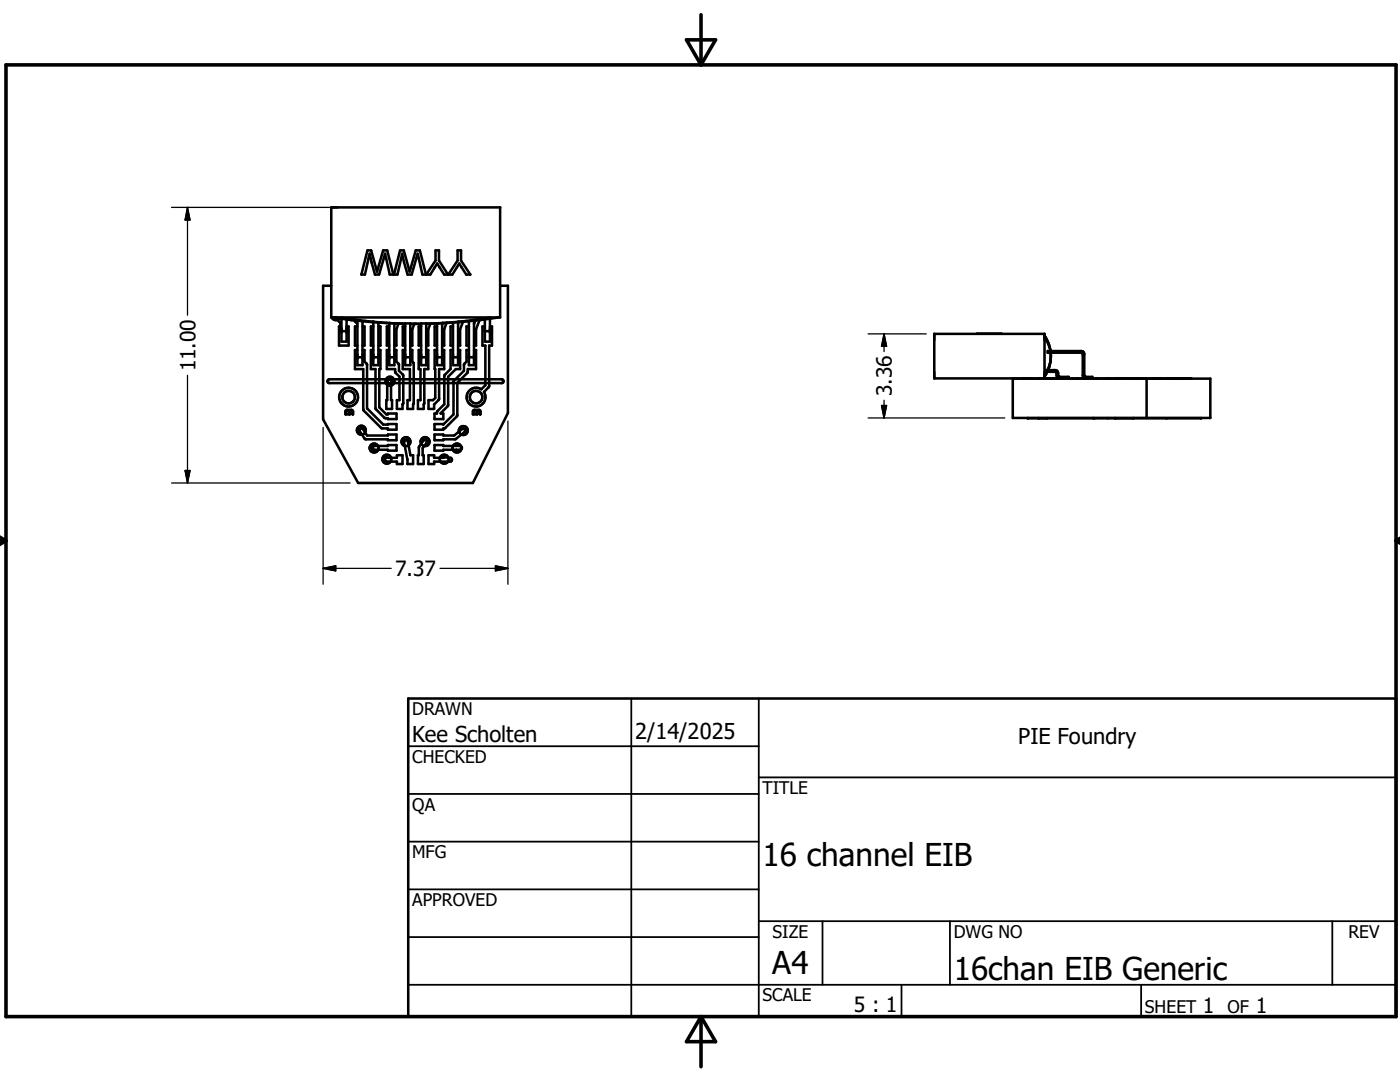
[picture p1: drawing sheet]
<svg xmlns="http://www.w3.org/2000/svg" width="279mm" height="216mm" viewBox="0 0 279 216" stroke-linecap="round" stroke-linejoin="round" font-family="sans-serif">
<g fill="#000">
<circle cx="69.5" cy="63.6" r=".25"/>
<circle cx="70.4" cy="63.7" r=".25"/>
<circle cx="70.7" cy="63.7" r=".25"/>
<circle cx="71.7" cy="63.9" r=".25"/>
<circle cx="74.5" cy="64.2" r=".25"/>
<circle cx="75.5" cy="64.3" r=".25"/>
<circle cx="77.7" cy="64.5" r=".25"/>
<circle cx="78.7" cy="64.5" r=".25"/>
<circle cx="78.8" cy="64.5" r=".25"/>
<circle cx="79.5" cy="64.6" r=".25"/>
<circle cx="85.9" cy="64.6" r=".25"/>
<circle cx="87.2" cy="64.5" r=".25"/>
<circle cx="88.2" cy="64.5" r=".25"/>
<circle cx="88.3" cy="64.5" r=".25"/>
<circle cx="89.2" cy="64.4" r=".25"/>
<circle cx="90.4" cy="64.3" r=".25"/>
<circle cx="91.4" cy="64.2" r=".25"/>
<circle cx="92.4" cy="64.1" r=".25"/>
<circle cx="94.9" cy="63.8" r=".25"/>
<circle cx="95.2" cy="63.8" r=".25"/>
<circle cx="95.8" cy="63.7" r=".25"/>
<circle cx="96.3" cy="63.6" r=".25"/>
</g>
<g fill="none" stroke="#000" stroke-width=".51">
<path d="M66.1 57h-1.6v26.7l7 12.7h22.9l7-14v-25.4h-1.6M66.1 41.4h33.7v21.9h-33.7zM73.3 50h.8l1.1 4.2 1.3-4.2h.8l1.2 4.8h-.7l-1-4.2-1.2 4.2h-.8l-1-4.2-1 4.2h-.7zM79.8 50h.8l1.2 4.2 1.2-4.2h.8l1.2 4.8h-.7l-.9-4.2-1.2 4.2h-.9l-1-4.2-1 4.2h-.7zM86.9 50h.7v2l1.8 2.8h-.8l-1.4-2.2-1.3 2.2h-.8l1.8-2.8zM91.3 50h.7v2l1.9 2.8h-.9l-1.4-2.2-1.3 2.2h-.8l1.8-2.8zM65.5 75.8l.3-.1h34.3a.38 .38 0 0 1 .4 .4 .38 .38 0 0 1-.4 .3h-34.3l-.4-.2zM66.2 63.3a.9 .9 0 0 0 1.5 .2M66.4 63.3a104.8 104.8 0 0 0 12.3 1.2M66.9 63.4l1 1v.7h-.2v3.9h1.9v-3.9h-.4M68 63.3l6.4 .9M68.1 63.6v4.6h1.1v-4.5"/>
<path d="M68.1 66.1h1.1M69.9 63.8l.4 .1M70.6 63.9l.7 .7M71.3 69.8h-.5v3.9h1.7v8.1l3.7 3.7h1.2v.2h1.7v-1.1l-2.6 .1-3.2-3.2v-8.8l-.6-.5v-2.4h-.4M71.3 65.1h-.5v3.9h.5M71.3 71.3h1M71.3 64v8.9h1v-8.8M72.3 65.1h.4v3.9h-.4M74.4 64.2h.1M74.4 64.2l6.5 .4-2.2-.1M74.5 69.8h-.5v3.9h.9l.1 7.9 1.8 1.8 .6 .1v.1h1.7v-1.1h-1.7v.2h-.3l-1.4-1.4v-7.6h.2v-3.9h-.4M74.5 65.1h-.5v3.9h.5"/>
<path d="M74.5 71.3h1M74.5 64.3v8.6h1v-8.5M75.5 65.1h.4v3.9h-.4M77.6 75.8a.38 .38 0 0 1 .5 0 .38 .38 0 0 1-.1 .6v3.4h.2v1.8h-1.1v-1.8h.2v-3.6zM77.7 69.8h-.5v3.9h1.7l.1 .7 .7 .7v4.7h-.5v1.8h1.1v-.9l.2-.3v-5.4l-.9-1v-1.3l-.5-.5v-2.4h-.4M77.7 65.1h-.5v3.9h.5M77.7 71.3h1M77.7 64.5v8.4h1v-8.4M78.7 64.5v.1M79.5 64.6l-.4 1.1v3.3h-.4M80.9 69.8h-.5v3.9h1.4v6.1h-.5v1.8h1.1v-.9l.2-.2v-8l-.3-.3v-2.4h-.4M80.9 65.1h-.5v3.9h.5"/>
<path d="M80.9 64.5h1v8.4h-1zM80.9 71.3h1M81.9 64.6h2.1M82.7 64.6l-.4 1.1v3.3h-.4M84 69.8h-.4v3.9h.3v6.1h-.5v1.8h1.2l.1-1.2v-6.7h.8v-3.9h-.4M84 65.1h-.4v3.9h.4M84 64.5h1.1v8.4h-1.1zM84 71.3h1.1M85.9 64.6l-.4 1.1v3.3h-.4M87.2 69.8h-.5l.2 9.6-.5 .4h-.9v1.8h1.1v-.9l1-1.1v-5.9h1v-3.9h-.4M87.2 65.1h-.5v3.9h.5M87.2 71.3h1"/>
<path d="M88.2 64.5v8.4h-1v-8.4M88.3 64.5l-.1 .1M89.1 64.4l-.5 1.3v3.3h-.4M90.4 69.8h-.5v3.8l-1.2 1.4v5.7l-1.4 1.3-.1 .5h-.5v1.1h1.8v-1.1l-.5-.1 1.4-1.5v-5.7l1.6-1.5h.8v-3.9h-.4M90.4 65.1h-.5v3.9h.5M90.4 71.3h1M91.4 64.3v8.6h-1v-8.5M91.5 64.3l-.1 .3M91.6 64.2h.1M92.4 64.2l-.6 1.5v3.3h-.4M93.6 69.8h-.5v2.4l-.5 .4v1.4l-2.1 2.1v6.6l-2 2v-.1h-1.8v1.1h1.8v-.2l.4-.1 2.3-2.4 .1-6.6 2-2 .1-.7h1.6v-3.9h-.4M93.6 65.1h-.5v3.9h.5"/>
<path d="M93.6 71.3h1M94.6 64v8.9h-1v-8.8M94.9 64l-.3 .6M95.6 63.9h.1M95.7 63.9l-.7 1.8v3.3h-.4M95.9 63.8l-.2 .1M96.8 65.1h-.5v3.9h.6v7.9l-.9 .8a1.88 1.88 0 0 0-2.8 1.2 1.88 1.88 0 0 0 2.2 2.2 1.88 1.88 0 0 0 1.2-2.9l1-1.2v-8h.6v-3.9h-.4M96.8 66.1h1M97.8 63.6v4.6h-1v-4.5M97.9 63.3l-6.4 .9-6.4 .4 2.1-.1M99.5 63.3a111.9 111.9 0 0 1-12.3 1.2M195 66.6h4.9"/>
<path d="M202.1 75.6h39.4v7.8h-39.4zM204 75.5v.1M204.3 75.5v.1M205.7 75.5v.1M205.9 75.5v.1M207.2 75.5v.1M208.5 75.5v-8.9h-22v8.9l51.3 .1M208.5 66.9l.7 1.5 .5 1.6a6.4 6.4 0 0 0-1.2-2.6M208.9 74.2l-.4 .6M209 75.5v.1M209 74.2l-.5 1M209.5 75.5v.1"/>
<path d="M209.6 72.1l-.6 1.8M209.7 72.1l-.5 1.8M209.7 70.4l-.1 1.7M210.3 75.5v.1M211.5 75.5a.81 .81 0 0 1-.7-1.1l-.1-.2h-2v-.3h1.8a.83 .83 0 0 1 .7 1.1l.3 .2h1.8v.3M214.1 75.5v.1M215 75.5v.1M216.7 75.5l-.3-.1-.3-.4v-4.3l-.2-.3h-6.8v-.4l7 .1 .3 .6v4.3l.3 .2h1.3v.3M218.8 75.5v.1M220.8 75.5v.1M221.6 75.5v.1M222.5 75.5v.1"/>
<path d="M226.3 75.5v.1M226.9 75.5v.1M227.8 75.5v.1M228.8 75.6v7.8M230.1 75.5v.1M231.9 75.5v.1M232.6 75.5v.1M232.8 75.5v.1M233 75.5v.1M233.7 75.5v.1M235.4 75.5v.1M235.9 75.5v.1"/>
<path d="M237.7 75.5v.1M69 81.9l.3-.1h.9l.2 .2 .1 .6h-.2v-.4l-.1-.3h-.9l-.2 .2v.5h.6l.1-.3v.3l-.8 .1zM71.8 85.6l.2-.1h.3l1 1.4h4.1v-.2h1.7v1.1h-1.7v-.1l-4.5-.1-1.1-1.6zM74.4 89.1l.3-.1h2.7v-.2h1.7v1.1h-1.7v-.2l-2.7 .1-.4-.3zM76.9 91.3l.3-.1 2 .1v-.5h1.1v1.8h-1.1v-.5h-2.2l-.2-.4zM80.7 87.9l.2-.1 .4 .1 .6 2.9h.5v1.8h-1.1v-.9l-.7-3.5zM84.6 87.8h.5l.1 .4-.9 1.2v1.4h.3v1.8h-1.2v-1.8h.2a2.79 2.79 0 0 1 1-3zM85.5 90.8h1.1v.5l2-.1 1.2 .1a.38 .38 0 0 1 .4 .4 .38 .38 0 0 1-.4 .4h-3.2v.5h-1.1zM86.7 88.8h1.8v.2h3.3a.38 .38 0 0 1 .4 .4 .38 .38 0 0 1-.4 .3h-3.3v.2h-1.8zM86.7 86.7h1.8v.2h2.1l1.6-1.3a.38 .38 0 0 1 .6 .1 .38 .38 0 0 1-.1 .5l-1.9 1.5h-2.3v.1h-1.8zM94.5 81.9l.3-.1h.9l.2 .2v.6h-.1v-.4l-.2-.3h-.8l-.3 .2v.5h.7l.1-.3v.3l-.9 .1zM205 83.4h34.7"/>
<path d="M207.2 83.4v.1M209 83.4v.1M218.2 83.4v.1M221.1 83.4v.1M222.5 83.4v.1M226.2 83.4v.1M81.5 139.4h197.1v63.5h-197.1z"/>
<circle cx="69.6" cy="79.2" r="1.88"/>
<circle cx="69.6" cy="79.2" r="1.25"/>
<circle cx="77.8" cy="76.1" r=".9"/>
<circle cx="95" cy="79.3" r="1.26"/>
<circle cx="72.1" cy="85.8" r=".89"/>
<circle cx="74.7" cy="89.4" r=".89"/>
<circle cx="77.2" cy="91.6" r=".88"/>
<circle cx="81" cy="88.1" r=".89"/>
<circle cx="84.8" cy="88.1" r=".89"/>
<circle cx="88.6" cy="91.6" r=".88"/>
<circle cx="91.2" cy="89.4" r=".89"/>
<circle cx="92.5" cy="85.9" r=".88"/>
</g>
<path d="M1.2 12.9h277.4v190h-277.4zM137 7.9h5.8l-2.9 5zM139.9 2.9v10M-.1 107.9h1.3M-.1 107.2l1.3 .7M1.2 107.9l-1.2 .7M278.6 107.9h.8M278.6 107.9l.8 .5M279.4 107.4l-.8 .5M139.9 202.9v10M139.9 202.9l2.9 5h-5.8z" fill="none" stroke="#000" stroke-width=".71"/>
<g fill="none" stroke="#000" stroke-width=".36">
<path d="M126 139.4v63.5M151.4 139.4v63.5M81.5 148.9h69.9M81.5 158.4h69.9M151.4 155.1h127.2M81.5 167.9h69.9M81.5 177.5h69.9M81.5 187h69.9M81.5 196.5h197.1M151.4 183.8h127.2M164.1 183.8v12.7M179.9 196.5v6.4"/>
<path d="M189.6 183.8v12.7M227.7 196.5v6.4M265.9 183.8v12.7"/>
</g>
<g fill="none" stroke="#000" stroke-width=".25">
<path d="M34.2 41.4h31.6M37.4 41.4v21.5M37.4 41.4l.5 2.5h-1zM37.4 74.9v21.5M173.3 66.6h11.6M176.4 66.6v3.5M176.4 79.9v3.5M176.4 66.6l.5 2.5h-1zM34.2 96.4h35.7M36.9 93.9h1l-.5 2.5zM64.5 85.3v31.3M101.4 84v32.6"/>
<path d="M173.3 83.4h27.2M175.9 80.9h1l-.5 2.5zM64.5 113.4h13.6M64.5 113.4l2.5-.5v1zM87.8 113.4h13.6M98.9 112.9l2.5 .5-2.5 .5z"/>
</g>
<path d="M37.4 41.4l.5 2.5h-1zM176.4 66.6l.5 2.5h-1zM36.9 93.9h1l-.5 2.5zM175.9 80.9h1l-.5 2.5zM64.5 113.4l2.5-.5v1zM98.9 112.9l2.5 .5-2.5 .5z" fill="#000" stroke="#000" stroke-width=".25"/>
<g font-size="6.3">
<text x="152.1" y="172.9">16 channel EIB</text>
<text x="154.1" y="194.4">A4</text>
<text x="190.3" y="195.6">16chan EIB Generic</text>
</g>
<g font-size="4.4">
<text x="82.3" y="148.1">Kee Scholten</text>
<text x="126.7" y="147.4">2/14/2025</text>
<text x="203.2" y="148.5">PIE Foundry</text>
</g>
<g font-size="4.2">
<text x="39" y="74.1" transform="rotate(-90 39 74.1)">11.00</text>
<text x="178" y="79.1" transform="rotate(-90 178 79.1)">3.36</text>
<text x="78.9" y="114.9">7.37</text>
<text x="170.4" y="202">5 : 1</text>
<text x="240.1" y="202.1">1</text>
<text x="250.6" y="202.1">1</text>
</g>
<g font-size="3.5">
<text x="82.3" y="142.7">DRAWN</text>
<text x="82.3" y="152.2">CHECKED</text>
<text x="82.3" y="161.8">QA</text>
<text x="152.1" y="158.4">TITLE</text>
<text x="82.3" y="171.3">MFG</text>
<text x="82.3" y="180.8">APPROVED</text>
<text x="154.2" y="187.2">SIZE</text>
<text x="190.3" y="187.2">DWG NO</text>
<text x="269.1" y="187.1">REV</text>
<text x="152.1" y="199.8">SCALE</text>
<text x="228.5" y="202.1">SHEET</text>
<text x="245" y="202.1">OF</text>
</g>
</svg>
